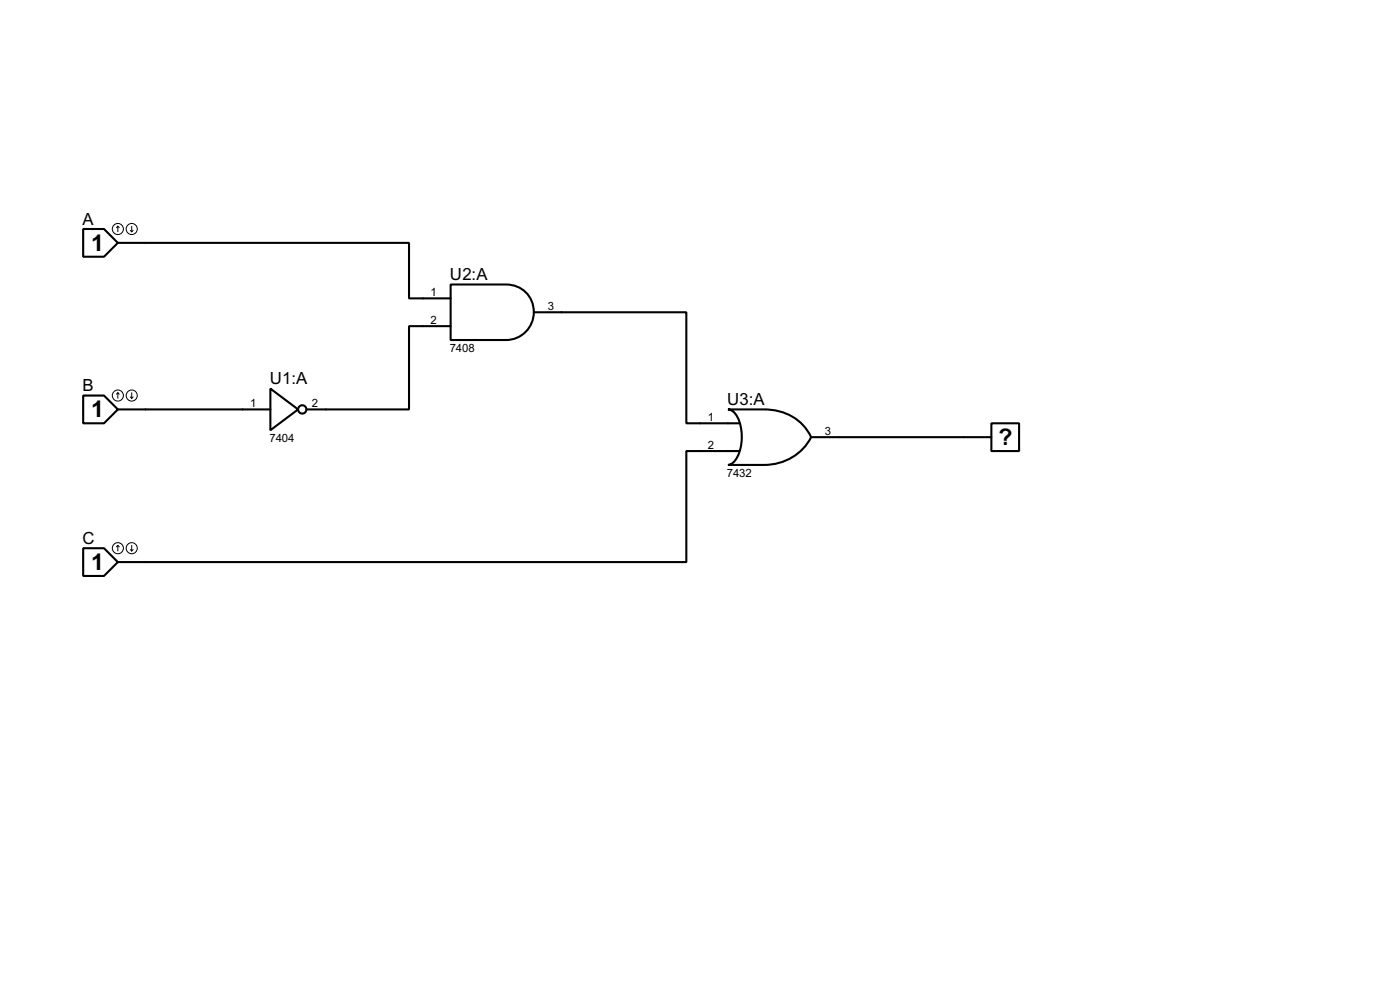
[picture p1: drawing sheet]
<svg xmlns="http://www.w3.org/2000/svg" width="256mm" height="180mm" viewBox="0 0 256 180" stroke-linecap="round" stroke-linejoin="round" font-family="sans-serif">
<g fill="none" stroke="#000" stroke-width=".38">
<path d="M15.2 41.9h3.8l2.6 2.5-2.6 2.6h-3.8zM21.6 44.4h53.3v10.2h7.6M82.5 52.1h10.2a5.1 5.1 0 0 1 5.1 5 5.1 5.1 0 0 1-5.1 5.1h-10.2zM82.5 59.7h-7.6v15.2h-18.8M97.8 57.1h27.9v20.4h9.7M15.2 72.4h3.8l2.6 2.5-2.6 2.6h-3.8zM21.6 74.9h27.9M49.5 71.1l5.1 3.8-5.1 3.8zM133.3 74.9h6.7a9.2 9.2 0 0 1 8.6 5.1 9.5 9.5 0 0 1-8.6 5.1h-6.7a2.29 2.29 0 0 0 1.8-1.5 8.4 8.4 0 0 0-.4-7.9l-.9-.7zM181.6 77.5h5.1v5h-5.1zM135.4 82.5h-9.7v20.4h-104.1M148.6 80h33"/>
<path d="M15.2 100.3h3.8l2.6 2.6-2.6 2.5h-3.8z"/>
<circle cx="55.4" cy="74.9" r=".76"/>
</g>
<g fill="none" stroke="#000" stroke-width=".18">
<path d="M21.6 41.4l-.3 .3M21.6 41.4l.2 .3M21.6 41.4v1M23.9 42.2l.2 .2M24.1 41.4v1M24.4 42.2l-.3 .2M21.6 71.9v1M21.6 71.9l-.3 .2M21.6 71.9l.2 .2M23.9 72.6l.2 .3M24.1 71.9v1M24.4 72.6l-.3 .3"/>
<path d="M21.6 99.8v1M21.6 99.8l-.3 .3M21.6 99.8l.2 .3M24.1 99.8v1M23.9 100.6l.2 .2M24.4 100.6l-.3 .2"/>
<circle cx="21.6" cy="41.9" r="1.02"/>
<circle cx="24.1" cy="41.9" r="1.02"/>
<circle cx="21.6" cy="72.4" r="1.02"/>
<circle cx="24.1" cy="72.4" r="1.02"/>
<circle cx="21.6" cy="100.3" r="1.02"/>
<circle cx="24.1" cy="100.3" r="1.02"/>
</g>
<g font-size="4.7">
<text x="16.7" y="45.8">1</text>
<text x="16.7" y="76.3">1</text>
<text x="182.9" y="81.4">?</text>
<text x="16.7" y="104.3">1</text>
</g>
<g font-size="3.4">
<text x="15.1" y="41.1">A</text>
<text x="82.4" y="51.3">U2:A</text>
<text x="15.1" y="71.6">B</text>
<text x="49.4" y="70.3">U1:A</text>
<text x="133.2" y="74.1">U3:A</text>
<text x="15.1" y="99.5">C</text>
</g>
<g font-size="2.3">
<text x="78.9" y="54.2">1</text>
<text x="78.9" y="59.3">2</text>
<text x="100.3" y="56.8">3</text>
<text x="82.4" y="64.3">7408</text>
<text x="45.8" y="74.5">1</text>
<text x="57.1" y="74.5">2</text>
<text x="129.7" y="77.1">1</text>
<text x="49.4" y="80.9">7404</text>
<text x="129.7" y="82.2">2</text>
<text x="151.1" y="79.6">3</text>
<text x="133.1" y="87.2">7432</text>
</g>
</svg>
